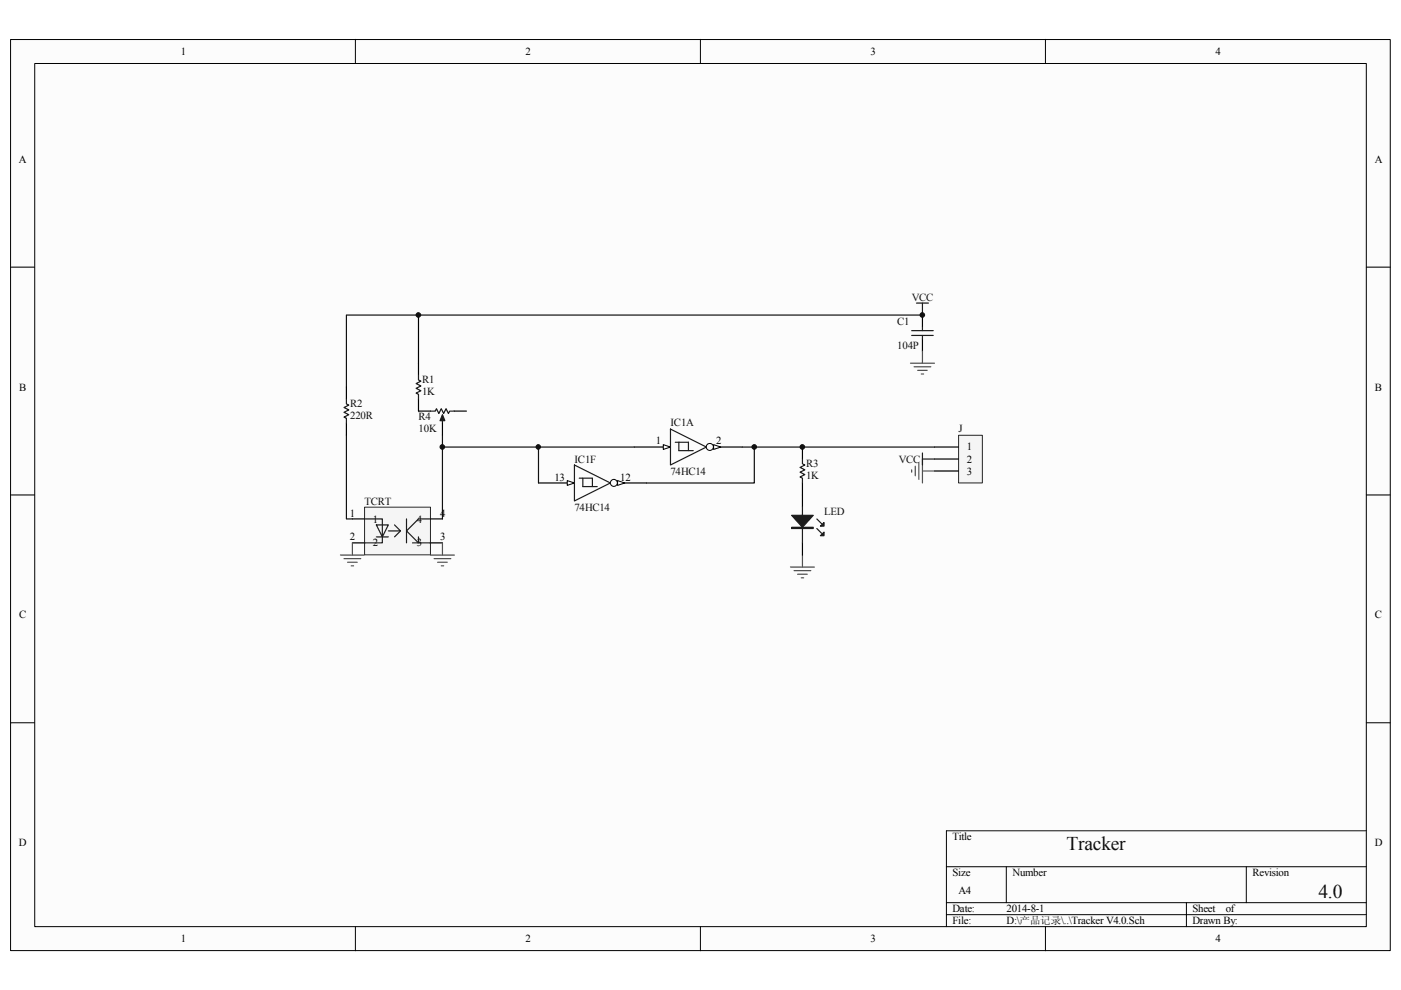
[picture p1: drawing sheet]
<svg xmlns="http://www.w3.org/2000/svg" width="297mm" height="210mm" viewBox="0 0 297 210" stroke-linecap="round" stroke-linejoin="round" font-family="sans-serif">
<path d="M2.3 8.4h292.5v193.1h-292.5z" fill="#fcfcfc"/>
<path d="M2.2 8.4h292.6v193.1h-292.6z" fill="none" stroke="#000" stroke-width=".21"/>
<path d="M7.4 13.5h282.3v183h-282.3z" fill="#fcfcfc"/>
<g fill="none" stroke="#000" stroke-width=".21">
<path d="M7.4 13.5h282.3v183h-282.3zM75.3 8.3v5.1M148.5 8.3v5.1M221.7 8.3v5.1M2.2 56.6h5.1M289.7 56.6h5.1M2.2 104.9h5.1M289.7 104.9h5.1M2.2 153.2h5.1M289.7 153.2h5.1M289.7 176.1h-89v20.4M75.3 196.5v5.1"/>
<path d="M148.5 196.5v5.1M200.7 183.8h89M200.7 191.4h89M200.7 193.9h89M213.4 183.8v7.6M221.7 196.5v5.1M251.5 191.4v5.1M264.2 183.8v7.6"/>
</g>
<path d="M134.5 94.8h7.7" fill="none" stroke="#000" stroke-width=".25"/>
<path d="M140.6 94.3l1.6 .5-1.6 .5z" fill="#fcfcfc"/>
<path d="M140.6 94.3l1.6 .5-1.6 .5z" fill="none" stroke="#000" stroke-width=".21"/>
<path d="M149.8 94.8h7.6" fill="none" stroke="#000" stroke-width=".25"/>
<circle cx="150.5" cy="94.8" r=".75" fill="#fcfcfc"/>
<circle cx="150.5" cy="94.8" r=".75" fill="none" stroke="#000" stroke-width=".21"/>
<path d="M151.3 94.3l1.5 .5-1.5 .5z" fill="#fcfcfc"/>
<path d="M151.3 94.3l1.5 .5-1.5 .5z" fill="none" stroke="#000" stroke-width=".21"/>
<path d="M142.2 91l7.6 3.8-7.6 3.8zM143.2 93.8h2.8v1.7M143.9 93.8v1.7h3.1" fill="none" stroke="#1c1c1c" stroke-width=".25"/>
<path d="M129.4 102.4h7.7" fill="none" stroke="#000" stroke-width=".25"/>
<circle cx="130.2" cy="102.4" r=".74" fill="#fcfcfc"/>
<circle cx="130.2" cy="102.4" r=".74" fill="none" stroke="#000" stroke-width=".21"/>
<path d="M130.9 101.9l1.6 .5-1.6 .5z" fill="#fcfcfc"/>
<path d="M130.9 101.9l1.6 .5-1.6 .5z" fill="none" stroke="#000" stroke-width=".21"/>
<path d="M114.2 102.4h7.6" fill="none" stroke="#000" stroke-width=".25"/>
<path d="M120.3 101.9l1.5 .5-1.5 .5z" fill="#fcfcfc"/>
<path d="M120.3 101.9l1.5 .5-1.5 .5z" fill="none" stroke="#000" stroke-width=".21"/>
<path d="M121.8 98.6l7.6 3.8-7.6 3.8zM122.8 101.4h2.8v1.8M123.6 101.4v1.8h3" fill="none" stroke="#1c1c1c" stroke-width=".25"/>
<path d="M77.3 107.6h14v10h-14z" fill="#f5f5f5"/>
<path d="M77.3 107.5h14v10.1h-14z" fill="none" stroke="#262626" stroke-width=".21"/>
<path d="M195.6 66.8v2.5M195.6 71.9v2.6M74.7 110h2.6M74.7 115.1h2.6M91.3 110h2.5M91.3 115.1h2.5" fill="none" stroke="#000" stroke-width=".25"/>
<path d="M193.3 71.1h4.6M193.3 70.1h4.6M195.6 69.3v.8M195.6 71.1v.8M77.3 110h3.8v5.1h-3.8M79.8 111.3h2.5l-1.2 2.5zM79.8 113.8h2.5M83.6 111.3l1.3 1.3h-2.6M84.9 112.6l-1.3 1.2M86.2 110v5.1M88.7 113.8v1.3h-1.2M91.3 110h-2.6l-2.5 2.6 2.5 2.5h2.6" fill="none" stroke="#1c1c1c" stroke-width=".25"/>
<g fill="none" stroke="#4c4c4c" stroke-width=".25">
<path d="M72.2 117.7h5.1M72.9 118.4h3.6M73.7 119.2h2M74.5 120h.5M74.7 115.1v2.6M91.3 117.7h5M92 118.4h3.6M92.8 119.2h2M93.6 120h.5M93.8 115.1v2.6M170.1 117.7v2.5M167.6 120.2h5.1"/>
<path d="M168.4 121h3.5M169.1 121.8h2.1M169.9 122.5h.5"/>
</g>
<path d="M93.8 92.2v17.8M93.8 94.8h40.7M114.2 94.8v7.6M157.4 94.8h40.7M159.9 94.8v7.6h-22.8" fill="none" stroke="#0e0e0e" stroke-width=".25"/>
<path d="M203.3 92.3h5v10.1h-5z" fill="#f5f5f5"/>
<path d="M203.2 92.3h5.1v10.1h-5.1z" fill="none" stroke="#262626" stroke-width=".21"/>
<path d="M198.1 94.8h5.1M198.1 97.3h5.1M198.1 99.9h5.1M170.1 104.9v2.6M170.1 115.1v2.6" fill="none" stroke="#000" stroke-width=".25"/>
<path d="M194.3 64.3h2.5M195.6 64.3v2.5M195.6 96.1v2.5M195.6 97.3h2.5M170.1 107.5v7.6M173.2 112.1l1 1M173.2 110l1 1" fill="none" stroke="#1c1c1c" stroke-width=".25"/>
<path d="M193 77h5.1M193.8 77.8h3.6M194.6 78.5h2M195.3 79.3h.5M195.6 74.5v2.5M193.3 99.6v.5M194.1 98.8v2.1M194.8 98.1v3.5M195.6 97.3v5.1M195.6 99.9h2.5" fill="none" stroke="#4c4c4c" stroke-width=".25"/>
<path d="M73.4 92.2v17.8h1.3" fill="none" stroke="#0e0e0e" stroke-width=".25"/>
<path d="M167.8 109.3h4.6l-2.3 2.5z" fill="#1c1c1c"/>
<path d="M167.8 109.3h4.6l-2.3 2.5zM167.8 111.8h4.6v.3h-4.6zM167.8 111.9h4.6" fill="none" stroke="#1c1c1c" stroke-width=".25"/>
<path d="M174.7 112.8v.8h-.8z" fill="#1c1c1c"/>
<path d="M174.7 112.8v.8h-.8z" fill="none" stroke="#1c1c1c" stroke-width=".25"/>
<path d="M174.7 110.8v.7h-.8z" fill="#1c1c1c"/>
<path d="M93.8 88.4v1.3M174.7 110.8v.7h-.8z" fill="none" stroke="#1c1c1c" stroke-width=".25"/>
<path d="M195.6 66.8h-122.2v15.3" fill="none" stroke="#0e0e0e" stroke-width=".25"/>
<path d="M88.7 87.2h2.6M96.3 87.2h2.6" fill="none" stroke="#000" stroke-width=".25"/>
<path d="M93.8 87.9l.5 1.3h-1z" fill="#1c1c1c"/>
<path d="M88.7 79.5v1.1l.5 .2-1 .5 1 .5-1 .5 1 .5-1 .6 .5 .2v1M73.4 84.6v1l.6 .3-1.1 .5 1.1 .5-1.1 .5 1.1 .5-1.1 .5 .5 .3v1M91.3 87.2h1l.2-.5 .5 1 .6-1 .5 1 .5-1 .5 1 .2-.5h1M93.8 87.9l.5 1.3h-1zM170.1 97.3v1l.5 .3-1 .5 1 .5-1 .5 1 .5-1 .5 .5 .3v1" fill="none" stroke="#1c1c1c" stroke-width=".25"/>
<path d="M88.7 66.8v12.7M73.4 82.1v2.5M73.4 89.7v2.5M88.7 84.6v2.6M93.8 89.7v2.5M170.1 94.8v2.5M170.1 102.4v2.5" fill="none" stroke="#000" stroke-width=".25"/>
<circle cx="88.7" cy="66.8" r=".49" fill="#0e0e0e"/>
<circle cx="88.7" cy="66.8" r=".49" fill="none" stroke="#0e0e0e" stroke-width=".21"/>
<circle cx="93.8" cy="94.8" r=".49" fill="#0e0e0e"/>
<circle cx="93.8" cy="94.8" r=".49" fill="none" stroke="#0e0e0e" stroke-width=".21"/>
<circle cx="114.1" cy="94.8" r=".48" fill="#0e0e0e"/>
<circle cx="114.1" cy="94.8" r=".48" fill="none" stroke="#0e0e0e" stroke-width=".21"/>
<circle cx="159.9" cy="94.8" r=".49" fill="#0e0e0e"/>
<circle cx="159.9" cy="94.8" r=".49" fill="none" stroke="#0e0e0e" stroke-width=".21"/>
<circle cx="170.1" cy="94.8" r=".49" fill="#0e0e0e"/>
<circle cx="170.1" cy="94.8" r=".49" fill="none" stroke="#0e0e0e" stroke-width=".21"/>
<circle cx="195.6" cy="66.8" r=".49" fill="#0e0e0e"/>
<circle cx="195.6" cy="66.8" r=".49" fill="none" stroke="#0e0e0e" stroke-width=".21"/>
<g font-size="4.1" fill="#0e0e0e">
<text x="226.1" y="180.3">Tracker</text>
<text x="279.5" y="190.5">4.0</text>
</g>
<g font-size="2.3">
<text x="38.3" y="11.6">1</text>
<text x="111.4" y="11.6">2</text>
<text x="184.6" y="11.6">3</text>
<text x="257.7" y="11.6">4</text>
<text x="4" y="34.5">A</text>
<text x="291.5" y="34.5">A</text>
<text x="4.1" y="82.8">B</text>
<text x="291.5" y="82.8">B</text>
<text x="139" y="94.2">1</text>
<text x="151.8" y="94.2">2</text>
<text x="205" y="95.5">1</text>
<text x="117.6" y="101.9">13</text>
<text x="131.5" y="101.9">12</text>
<text x="205" y="98.1">2</text>
<text x="205" y="100.6">3</text>
<text x="74.2" y="109.5">1</text>
<text x="79.1" y="110.8">1</text>
<text x="88.4" y="110.8">4</text>
<text x="93.3" y="109.5">4</text>
<text x="74.2" y="114.6">2</text>
<text x="79.1" y="115.9">2</text>
<text x="88.4" y="115.9">3</text>
<text x="93.3" y="114.6">3</text>
<text x="4.1" y="131.1">C</text>
<text x="291.5" y="131.1">C</text>
<text x="4" y="179.4">D</text>
<text x="201.9" y="178.1">Title</text>
<text x="291.5" y="179.4">D</text>
<text x="201.9" y="185.8">Size</text>
<text x="214.7" y="185.8">Number</text>
<text x="265.6" y="185.8">Revision</text>
<text x="203.2" y="189.6">A4</text>
<text x="201.9" y="193.4">Date:</text>
<text x="201.9" y="196">File:</text>
<text x="213.4" y="193.4">2014-8-1</text>
<text x="213.4" y="196">D:\产产产产\..\Tracker V4.0.Sch</text>
<text x="252.8" y="193.4">Sheet</text>
<text x="252.8" y="196">Drawn By:</text>
<text x="259.9" y="193.4">of</text>
<text x="38.3" y="199.8">1</text>
<text x="111.4" y="199.8">2</text>
<text x="184.6" y="199.8">3</text>
<text x="257.7" y="199.8">4</text>
</g>
<g font-size="2.3" fill="#1c1c1c">
<text x="193.3" y="63.8">VCC</text>
<text x="190.5" y="98.1">VCC</text>
</g>
<g font-size="2.3" fill="#0e0e0e">
<text x="190.2" y="68.8">C1</text>
<text x="190.2" y="73.9">104P</text>
<text x="89.5" y="83.8">1K</text>
<text x="89.5" y="81.3">R1</text>
<text x="74.2" y="88.9">220R</text>
<text x="74.2" y="86.4">R2</text>
<text x="88.7" y="89.2">R4</text>
<text x="88.7" y="91.7">10K</text>
<text x="142.2" y="90.4">IC1A</text>
<text x="203.2" y="91.7">J</text>
<text x="121.8" y="98.1">IC1F</text>
<text x="142.2" y="100.6">74HC14</text>
<text x="170.9" y="101.6">1K</text>
<text x="170.9" y="99.1">R3</text>
<text x="77.3" y="107">TCRT</text>
<text x="121.8" y="108.2">74HC14</text>
<text x="174.7" y="109.3">LED</text>
</g>
</svg>
